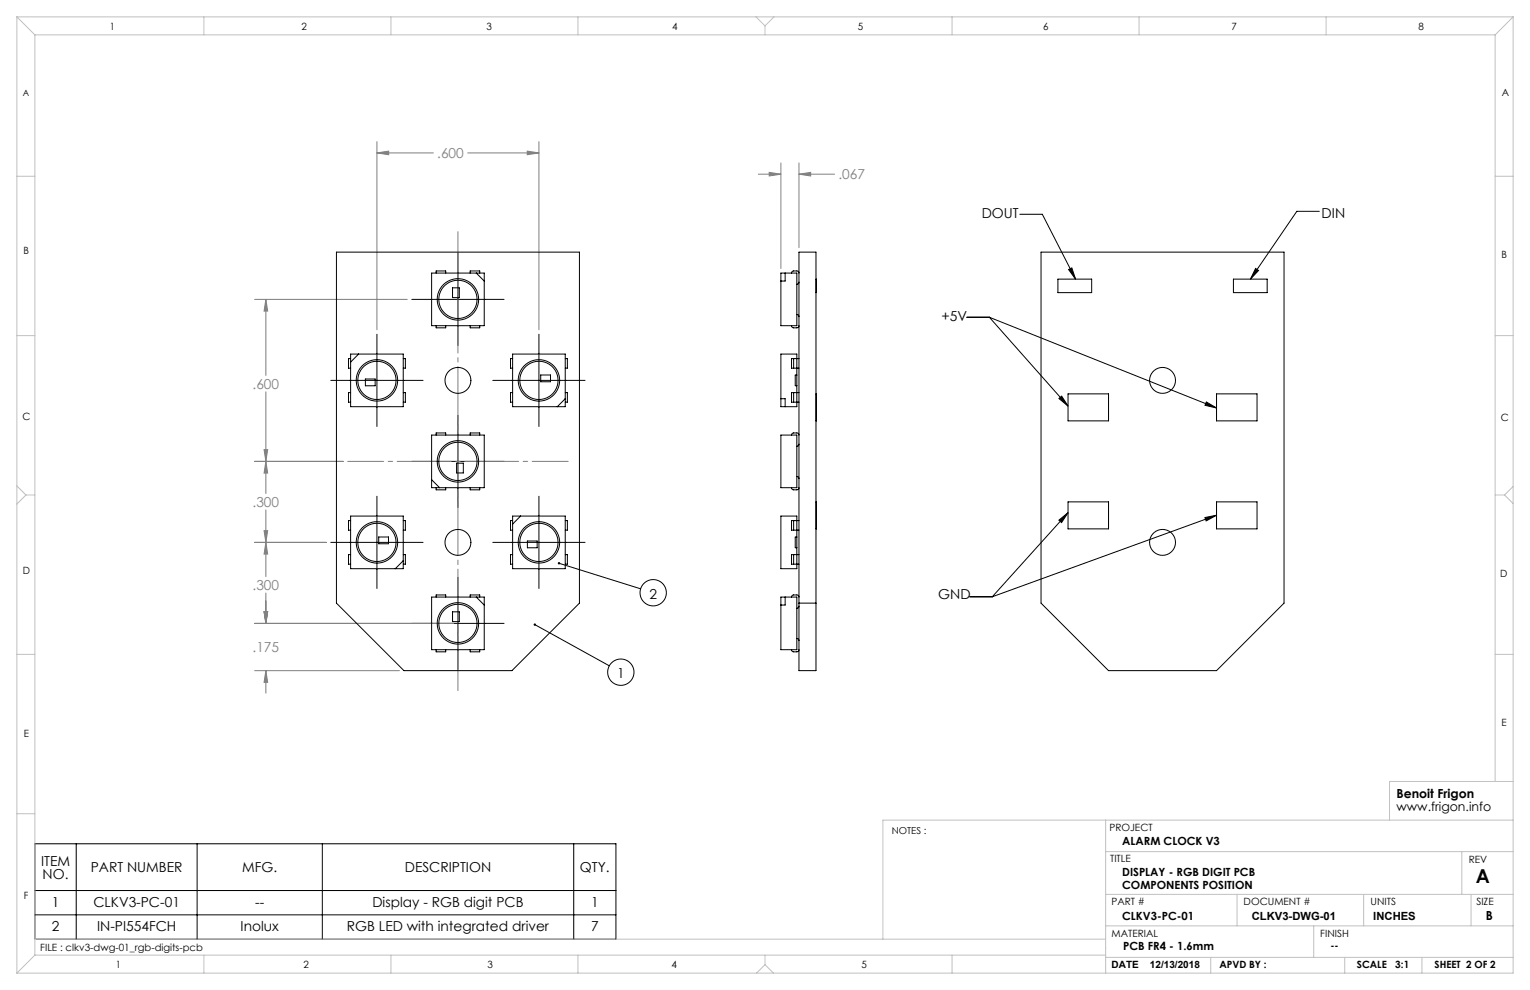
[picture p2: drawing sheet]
<svg xmlns="http://www.w3.org/2000/svg" width="432mm" height="279mm" viewBox="0 0 432 279" stroke-linecap="round" stroke-linejoin="round" font-family="sans-serif">
<g fill="none" stroke="#000" stroke-width=".28">
<path d="M372.3 59.6h-6.3l-13.1 19.2M129.2 71.5v26M287.8 60.5h6.4l9.3 18.3M301.6 76.1l.9-.5 1 3.2zM354.4 75.8l.8 .5-2.3 2.5zM106.4 94.3v26.1M116.2 84.5h26.1M152.1 94.3v26.1M272.9 89.5h6.3M279.2 89.5l64.1 25.6M279.2 89.5l22.2 25.1M93.4 107.4h26"/>
<path d="M129.2 117.2v26M139.1 107.4h26M298.9 112.5l.7-.7 1.8 2.8zM340.5 113.4l2.8 1.7-3.2-.7zM116.2 130.2h26.1M93.4 153.1h26M106.4 140.1v26M139.1 153.1h26M152.1 140.1v26M157.8 159l23 7.2M298.8 146.8l2.6-2.1-1.8 2.8zM301.4 144.7l-21.4 23.7"/>
<path d="M340.1 146.1l3.2-.7-2.9 1.6zM343.3 145.4l-63.3 23M116.2 175.9h26.1M129.2 162.9v26.1M150.9 176.3l21.1 11.6M273.7 168.4h6.3M9.8 238.1h164v27h-164zM21.5 238.1v27M55.6 238.1v27M91 238.1v27M161.9 238.1v27M9.8 258.2h164"/>
<path d="M9.8 251.3h164"/>
<circle cx="184.3" cy="167.3" r="3.7"/>
<circle cx="175.2" cy="189.7" r="3.7"/>
</g>
<g fill="none" stroke="#808080" stroke-width=".28">
<path d="M106.4 40v53.1M152.1 40v53.1M106.4 43.2h15.9M106.4 43.2l3.3-.5v1zM132 43.2h20.1M148.8 42.7l3.3 .5-3.3 .5zM214 49.2h6.4M217.1 48.7l3.3 .5-3.3 .5zM220.4 46v29.8M225.5 46v23.9M225.5 49.2h10M225.5 49.2l3.3-.5v1z"/>
<path d="M71.9 84.5h43.1M75 84.5v21.5M75 84.5l.5 3.3h-1zM75 110.6v28.7M71.9 130.2h25M74.5 126.9h1l-.5 3.3zM75 130.2l.5 3.3h-1zM71.9 153.1h20.2M74.5 149.8h1l-.5 3.3zM75 143.9v18.8M75 153.1l.5 3.3h-1zM71.9 175.9h56.1"/>
<path d="M74.5 172.6h1l-.5 3.3zM75 167.4v8.5M71.9 189.3h40.8M75 189.3v6.3M75 189.3l.5 3.3h-1z"/>
</g>
<path d="M129.2 195.5v-130.7" fill="none" stroke="#808080" stroke-width=".28" stroke-dasharray="15.2 1.3 1.3 1.3" stroke-dashoffset="-.6"/>
<path d="M160.4 130.2h-62.3" fill="none" stroke="#808080" stroke-width=".28" stroke-dasharray="15.2 1.3 1.3 1.3" stroke-dashoffset="5.1"/>
<g fill="none" stroke="#c0c0c0" stroke-width=".28">
<path d="M4.8 4.8l5 5M4.8 4.8h422.2M4.8 4.8v269.8M9.8 9.8h412.2M9.8 9.8v259.8M57.5 4.8v5M110.3 4.8v5M163.1 4.8v5M213.4 4.8l2.5 2.5M215.9 7.3v2.5M218.4 4.8l-2.5 2.5M268.7 4.8v5"/>
<path d="M321.5 4.8v5M374.3 4.8v5M422 9.8v210.7M427 4.8l-5 5M427 4.8v269.8h-422.2M4.8 49.7h5M422 49.7h5M4.8 94.7h5M422 94.7h5M4.8 137.1l2.5 2.6M7.3 139.7l-2.5 2.6M7.3 139.7h2.5"/>
<path d="M422 139.7h2.6M424.6 139.7l2.4 2.4M427 137.3l-2.4 2.4M4.8 184.7h5M422 184.7h5M4.8 229.7h5M312 231.5v43.1M427 231.5h-177.8v33.6M427 220.5h-34.8v11M312 240.3h115M312 252.4h115M349.1 252.4v8.9"/>
<path d="M384.9 252.4v8.9M412.6 240.3v12.1M415.2 252.4v8.9M9.8 265.1h302.2M9.8 269.6l-5 5M9.8 269.6h302.2M57.5 269.6v5M110.3 269.6v5M163.1 269.6v5M215.9 272.2l-2.4 2.4M215.9 272.2l2.4 2.4M215.9 269.6v2.6"/>
<path d="M268.7 269.6v5M312 270.2h115M312 261.3h115M341.7 270.2v4.4M370.8 261.3v8.9M379.5 270.2v4.4M401.3 270.2v4.4"/>
</g>
<path d="M150.7 176.1l.2 .2-.3-.2a.34 .34 0 0 0 .3 .5 .34 .34 0 0 0 .4-.4 .34 .34 0 0 0-.6-.1zM157.5 158.7l-.1 .2 .4 .1-.4-.1a.34 .34 0 0 0 .4 .4 .34 .34 0 0 0 .3-.5 .34 .34 0 0 0-.6-.1zM354.4 75.8l.8 .5-2.3 2.5zM301.6 76.1l.9-.5 1 3.2zM340.5 113.4l2.8 1.7-3.2-.7zM298.9 112.5l.7-.7 1.8 2.8zM340.1 146.1l3.2-.7-2.9 1.6zM298.8 146.8l2.6-2.1-1.8 2.8z" fill="#000"/>
<path d="M75 189.3l.5 3.3h-1zM74.5 172.6h1l-.5 3.3zM75 130.2l.5 3.3h-1zM74.5 149.8h1l-.5 3.3zM148.8 42.7l3.3 .5-3.3 .5zM106.4 43.2l3.3-.5v1zM75 153.1l.5 3.3h-1zM74.5 172.6h1l-.5 3.3zM75 84.5l.5 3.3h-1zM74.5 126.9h1l-.5 3.3zM217.1 48.7l3.3 .5-3.3 .5zM225.5 49.2l3.3-.5v1z" fill="#808080"/>
<g fill="none" stroke="#000" stroke-width=".28">
<path d="M95 71.2h68.5v99l-19 19.1h-30.5l-19-19.1zM121.8 77.1h14.9v14.8h-14.9zM123.1 77.1v-.6h2.7v.6M132.7 77.1v-.6h2.7v.6M134.4 77.1l2.3 2.2M220.4 77.1h4.5v14.8h-4.5zM221.6 77.1v2.2h-1.2M223.4 77.1l.2-.5 .4-.1h1.1l.4 .6M225.5 79.6l-.2 .4-.4 .2M225.5 71.2h4.8v118.1h-4.8zM230.3 78.8v3.8M293.8 71.2h68.6v99l-19.1 19.1h-30.4l-19.1-19.1z"/>
<path d="M298.6 78.8h9.5v3.8h-9.5zM348.1 78.8h9.5v3.8h-9.5zM99 99.9h14.8v14.9h-14.8zM101.2 99.9l-2.2 2.3M123.1 91.9v.6h2.7v-.6M127.7 81.2h1.9v2.8h-1.9zM132.7 91.9v.6h2.7v-.6M144.7 99.9h14.8v14.9h-14.8zM220.4 99.9h4.5v14.9h-4.5zM223.4 91.9l.2 .4 .4 .2h1.1l.4-.6M224.9 88.8l.4 .1 .2 .5M99 101.2h-.6v2.7h.6"/>
<path d="M99 110.8h-.6v2.7h.6M103.1 107h2.8v1.9h-2.8zM113.8 101.2h.6v2.7h-.6M113.8 110.8h.6v2.7h-.6M144.7 110.8h-.6v2.7h.6M144.7 101.2h-.6v2.7h.6M152.6 105.8h2.8v1.9h-2.8zM159.5 101.2h.6v2.7h-.6M159.5 110.8h.6v2.7h-.6M159.5 112.5l-2.2 2.3M220.4 112.5h1.2v2.3M224 113.5h1.5"/>
<path d="M224 110.8h1.5M224 110.8h-.6v2.7h.6M224 101.2h1.5M224 103.9h1.5M224 101.2h-.6v2.7h.6M224 101.2v2.7M224 110.8v2.7M224.9 105.9h-.5v3h.5M230.3 111.2v7.6M301.4 111.2h11.5v7.6h-11.5zM343.3 111.2h11.5v7.6h-11.5zM121.8 122.8h14.9v14.8h-14.9z"/>
<path d="M121.8 135.4l2.3 2.2M123.1 122.8v-.6h2.7v.6M123.1 137.6v.6h2.7v-.6M128.9 130.7h1.9v2.8h-1.9zM132.7 137.6v.6h2.7v-.6M132.7 122.8v-.6h2.7v.6M220.4 122.8h4.5v14.8h-4.5zM223.4 122.8l.2-.4 .4-.2h1.1l.4 .6M223.4 137.6l.2 .5 .4 .1h1.1l.4-.6M224.9 134.5l.4 .2 .2 .4M225.5 125.3l-.2 .5-.4 .1M99 156.5h-.6v2.7h.6"/>
<path d="M99 146.9h-.6v2.7h.6M99 145.6h14.8v14.9h-14.8zM106.9 151.6h2.7v1.9h-2.7zM113.8 156.5h.6v2.7h-.6M113.8 146.9h.6v2.7h-.6M113.8 158.2l-2.2 2.3M144.7 146.9h-.6v2.7h.6M144.7 156.5h-.6v2.7h.6M144.7 145.6h14.8v14.9h-14.8zM146.9 145.6l-2.2 2.3M148.8 152.7h2.8v1.9h-2.8zM159.5 146.9h.6v2.7h-.6"/>
<path d="M159.5 156.5h.6v2.7h-.6M220.4 145.6h4.5v14.9h-4.5zM224 146.9h1.5M224 149.6h1.5M224 159.2h1.5M224 156.5h1.5M224 156.5h-.6v2.7h.6M224 146.9h-.6v2.7h.6M224 146.9v2.7M224 156.5v2.7M224.9 151.6h-.5v3h.5M230.3 141.6v7.7"/>
<path d="M301.4 141.6h11.5v7.7h-11.5zM343.3 141.6h11.5v7.7h-11.5zM121.8 168.5h14.9v14.9h-14.9zM123.1 168.5v-.6h2.7v.6M127.7 172.7h1.9v2.7h-1.9zM132.7 168.5v-.6h2.7v.6M134.4 168.5l2.3 2.3M220.4 168.5h4.5v14.9h-4.5zM221.6 168.5v2.3h-1.2M223.4 168.5l.2-.4 .4-.2 1.1 .1 .4 .5M225.5 171.1l-.2 .4-.4 .2M225.5 170.2h4.8"/>
<path d="M123.1 183.4v.6h2.7v-.6M132.7 183.4v.6h2.7v-.6M223.4 183.4l.2 .4 .4 .2 1.1-.1 .4-.5M224.9 180.2l.4 .2 .2 .4"/>
<circle cx="129.2" cy="84.5" r="5.8"/>
<circle cx="129.2" cy="84.5" r="5.4"/>
<circle cx="106.4" cy="107.4" r="5.9"/>
<circle cx="106.4" cy="107.4" r="5.4"/>
<circle cx="129.2" cy="107.4" r="3.7"/>
<circle cx="152.1" cy="107.4" r="5.8"/>
<circle cx="152.1" cy="107.4" r="5.4"/>
<circle cx="328.1" cy="107.4" r="3.7"/>
<circle cx="129.2" cy="130.2" r="5.9"/>
<circle cx="129.2" cy="130.2" r="5.4"/>
<circle cx="106.4" cy="153.1" r="5.8"/>
<circle cx="106.4" cy="153.1" r="5.4"/>
<circle cx="129.2" cy="153.1" r="3.7"/>
<circle cx="152.1" cy="153.1" r="5.9"/>
<circle cx="152.1" cy="153.1" r="5.4"/>
<circle cx="328.1" cy="153.1" r="3.7"/>
<circle cx="129.2" cy="175.9" r="5.8"/>
<circle cx="129.2" cy="175.9" r="5.4"/>
</g>
<text font-size="5.4" x="416.5" y="249.1">A</text>
<g font-size="3.9" fill="#808080">
<text x="123.4" y="44.6">.600</text>
<text x="236.6" y="50.6">.067</text>
<text x="71.3" y="109.7">.600</text>
<text x="71.3" y="143.1">.300</text>
<text x="71.3" y="166.5">.300</text>
<text x="71.3" y="184">.175</text>
</g>
<g font-size="3.9">
<text x="277.1" y="61.5">DOUT</text>
<text x="373" y="61.5">DIN</text>
<text x="265.7" y="90.7">+5V</text>
<text x="183.3" y="169">2</text>
<text x="264.8" y="169">GND</text>
<text x="174.1" y="191.4">1</text>
<text x="11.6" y="244.3">ITEM</text>
<text x="12" y="248.1">NO.</text>
<text x="25.6" y="246.2">PART NUMBER</text>
<text x="68.3" y="246.2">MFG.</text>
<text x="114.3" y="246.2">DESCRIPTION</text>
<text x="163.7" y="246.2">QTY.</text>
<text x="14.6" y="255.9">1</text>
<text x="26.3" y="255.9">CLKV3-PC-01</text>
<text x="72" y="255.9">--</text>
<text x="105.1" y="255.9">Display - RGB digit PCB</text>
<text x="166.8" y="255.9">1</text>
<text x="14.6" y="262.7">2</text>
<text x="27.4" y="262.7">IN-PI554FCH</text>
<text x="67.9" y="262.7">Inolux</text>
<text x="97.9" y="262.7">RGB LED with integrated driver</text>
<text x="166.8" y="262.7">7</text>
</g>
<g font-size="3.5">
<text x="394.1" y="225.3">Benoit Frigon</text>
<text x="394.1" y="228.8">www.frigon.info</text>
<text x="419.3" y="259.7">B</text>
</g>
<g font-size="3.2">
<text x="316.7" y="238.4">ALARM CLOCK V3</text>
<text x="316.7" y="247.3">DISPLAY - RGB DIGIT PCB</text>
<text x="316.7" y="250.8">COMPONENTS POSITION</text>
<text x="316.7" y="259.7">CLKV3-PC-01</text>
<text x="353.3" y="259.7">CLKV3-DWG-01</text>
<text x="387.6" y="259.7">INCHES</text>
<text x="317" y="268.2">PCB FR4 - 1.6mm</text>
</g>
<g font-size="2.8">
<text x="31" y="8.5">1</text>
<text x="85.1" y="8.5">2</text>
<text x="137.3" y="8.5">3</text>
<text x="189.7" y="8.5">4</text>
<text x="242.1" y="8.5">5</text>
<text x="294.4" y="8.5">6</text>
<text x="347.6" y="8.5">7</text>
<text x="400.3" y="8.5">8</text>
<text x="423.8" y="27.2">A</text>
<text x="6.7" y="71.8">B</text>
<text x="423.8" y="72.8">B</text>
<text x="6.4" y="118.6">C</text>
<text x="423.5" y="118.9">C</text>
<text x="6.5" y="162.1">D</text>
<text x="423.4" y="163">D</text>
<text x="6.7" y="207.9">E</text>
<text x="423.7" y="204.9">E</text>
<text x="313.1" y="234.6">PROJECT</text>
<text x="313.3" y="243.2">TITLE</text>
<text x="414.5" y="243.6">REV</text>
<text x="6.7" y="253.8">F</text>
<text x="313.7" y="255.3">PART #</text>
<text x="351" y="255.3">DOCUMENT #</text>
<text x="386.8" y="255.3">UNITS</text>
<text x="416.7" y="255.3">SIZE</text>
<text x="11.4" y="268.4">FILE : clkv3-dwg-01_rgb-digits-pcb</text>
<text x="313.7" y="264.6">MATERIAL</text>
<text x="372.6" y="264.5">FINISH</text>
<text x="375.5" y="267.9">--</text>
<text x="32.7" y="273.3">1</text>
<text x="85.7" y="273.3">2</text>
<text x="137.6" y="273.3">3</text>
<text x="189.6" y="273.3">4</text>
<text x="243.2" y="273.2">5</text>
<text x="313.7" y="273.3">DATE</text>
<text x="324.5" y="273.3">12/13/2018</text>
<text x="344.1" y="273.1">APVD BY :</text>
<text x="383" y="273.1">SCALE</text>
<text x="393.8" y="273.1">3:1</text>
<text x="404.9" y="273.1">SHEET 2 OF 2</text>
</g>
<text font-size="2.7" x="251.7" y="235.2">NOTES :</text>
<text font-size="2.5" x="6.4" y="27">A</text>
</svg>
